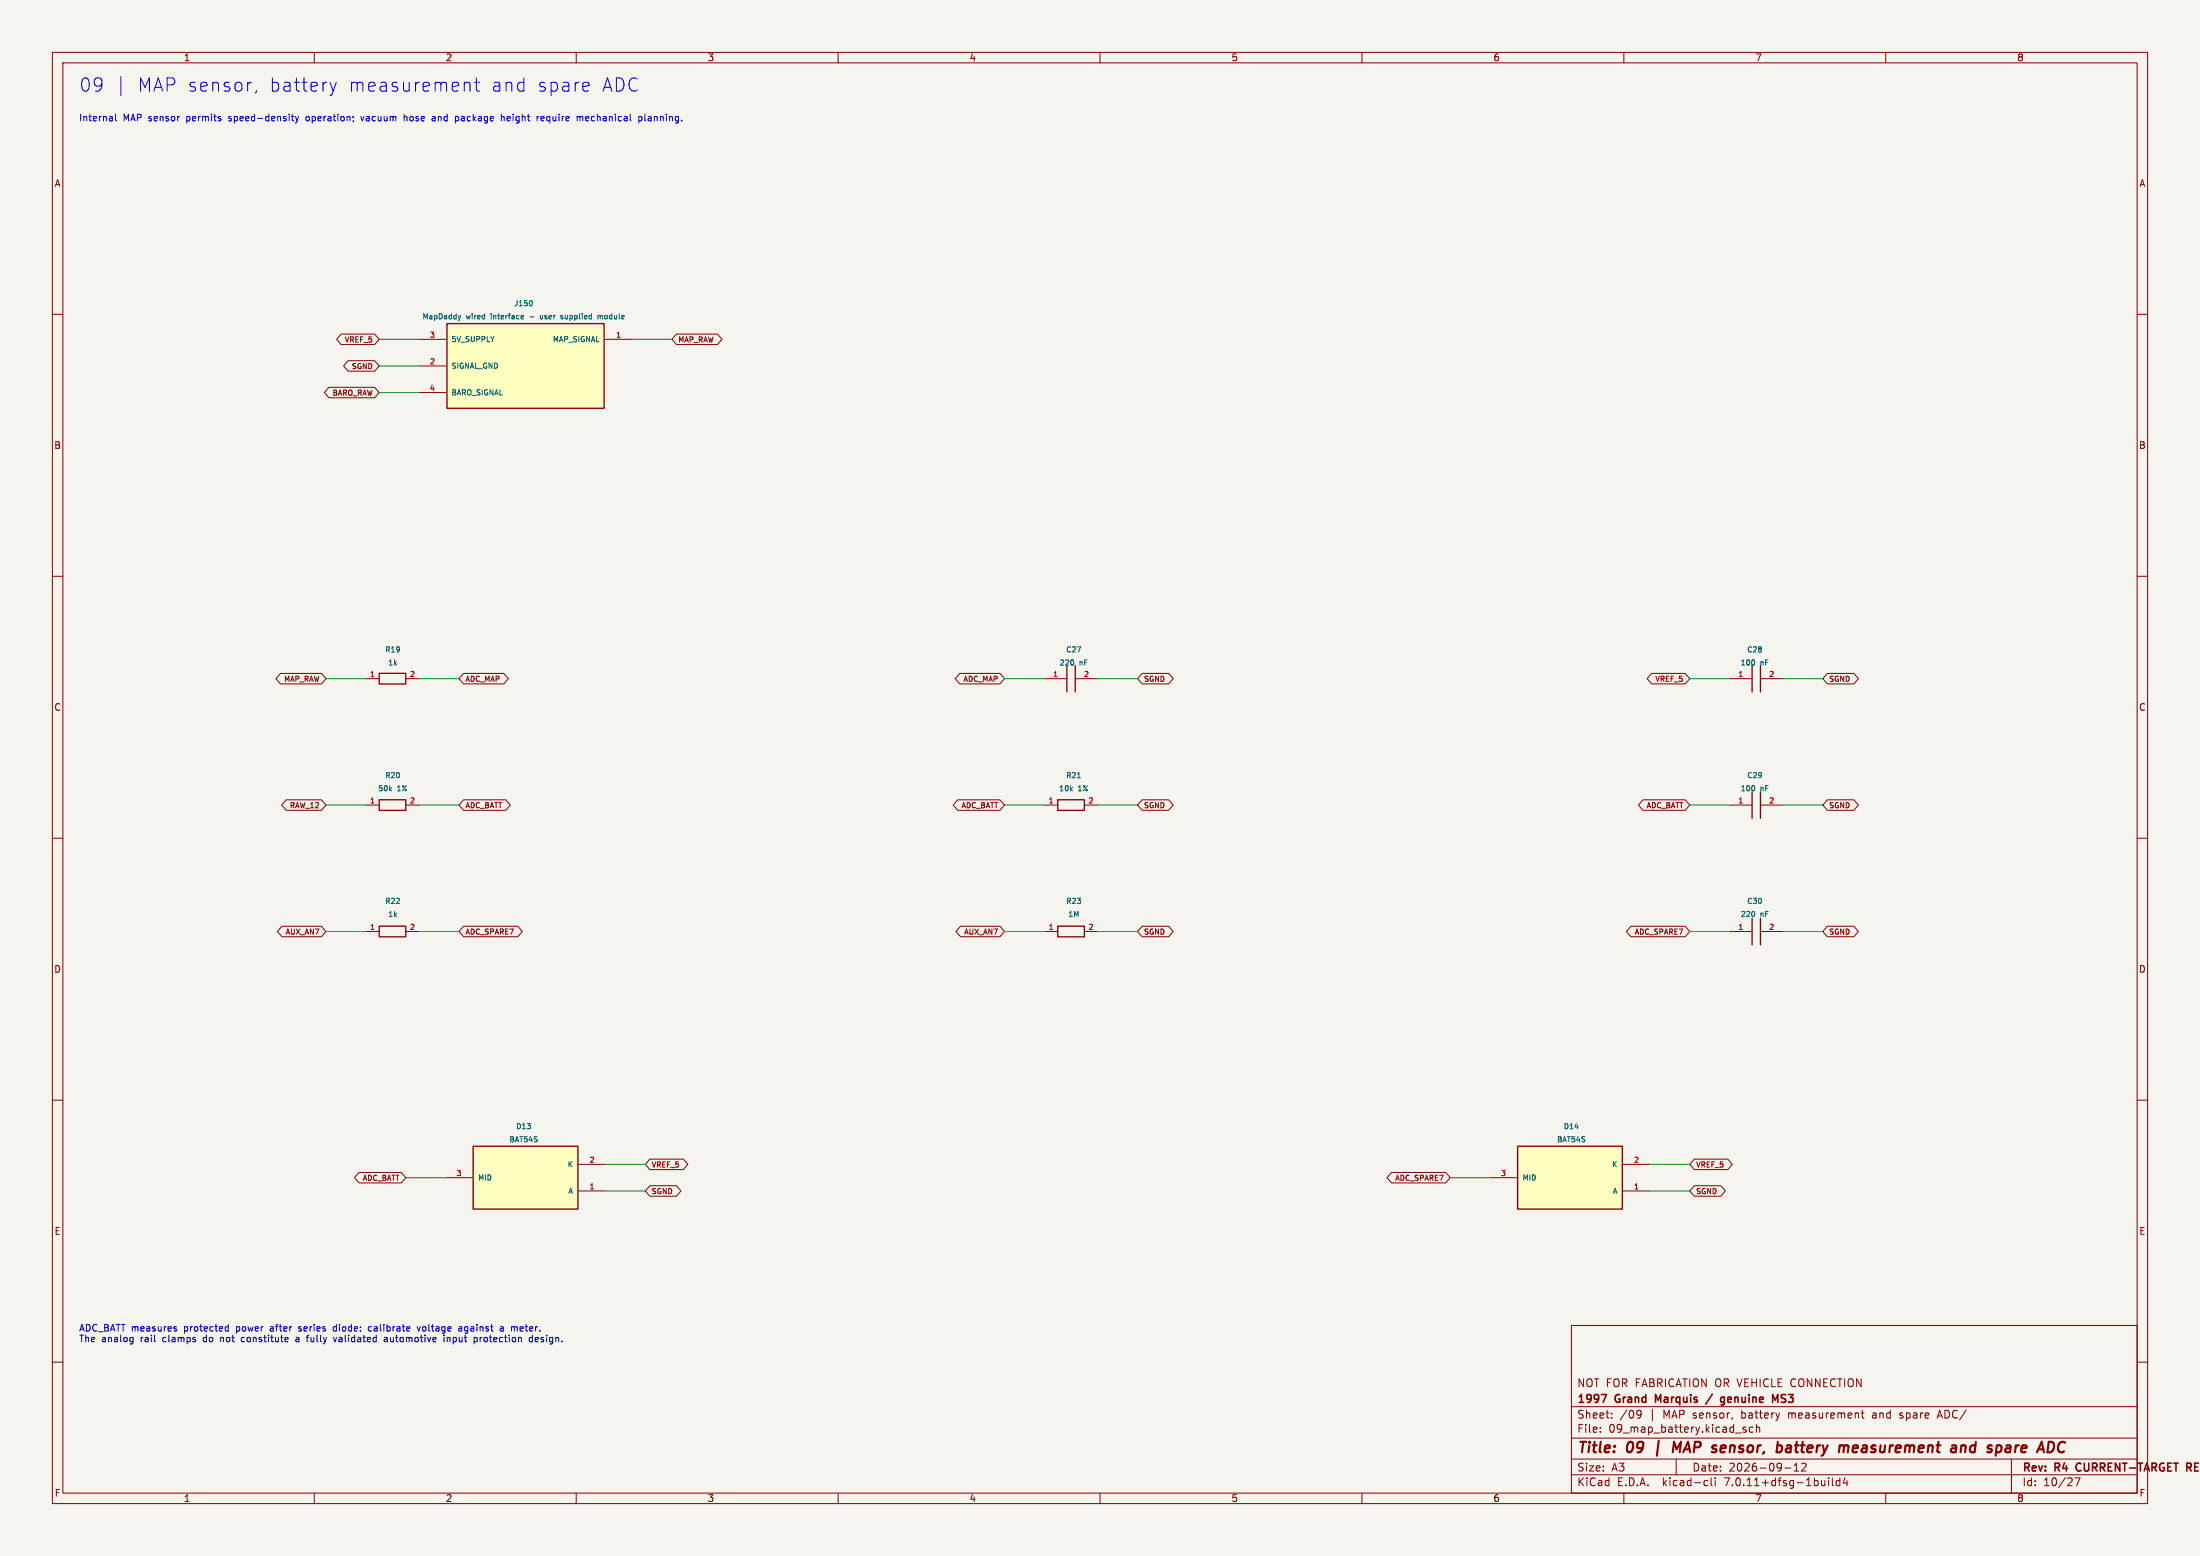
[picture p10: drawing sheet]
(kicad_sch (version 20230121) (generator eeschema) (paper "A3")
(title_block (title "09 | MAP sensor, battery measurement and spare ADC") (date "2026-09-12") (rev "R4 CURRENT-TARGET REVIEW") (company "1997 Grand Marquis / genuine MS3") (comment 1 "NOT FOR FABRICATION OR VEHICLE CONNECTION"))
(lib_symbols
(symbol "GM97:BAT54S" (pin_names (offset 1.016)) (in_bom yes) (on_board yes)
(property "Reference" "D" (at 0 9 0) (effects (font (size 1.27 1.27))))
(property "Value" "BAT54S" (at 0 6 0) (effects (font (size 1.27 1.27))))
(property "Footprint" "Package_TO_SOT_SMD:SOT-23" (at 0 0 0) (effects (font (size 1.27 1.27)) hide))
(symbol "BAT54S_0_1" (rectangle (start -10 6) (end 10 -6) (stroke (width 0.254) (type default)) (fill (type background))))
(symbol "BAT54S_1_1" (pin passive line (at -15.24 0 0) (length 5.08) (name "MID" (effects (font (size 1.0 1.0)))) (number "3" (effects (font (size 1.0 1.0)))))
(pin passive line (at 15.24 2.54 180) (length 5.08) (name "K" (effects (font (size 1.0 1.0)))) (number "2" (effects (font (size 1.0 1.0)))))
(pin passive line (at 15.24 -2.54 180) (length 5.08) (name "A" (effects (font (size 1.0 1.0)))) (number "1" (effects (font (size 1.0 1.0)))))))
(symbol "GM97:C" (pin_names (offset 1.016)) (in_bom yes) (on_board yes)
(property "Reference" "C" (at 0 9 0) (effects (font (size 1.27 1.27))))
(property "Value" "C" (at 0 6 0) (effects (font (size 1.27 1.27))))
(property "Footprint" "Capacitor_SMD:C_0805_2012Metric" (at 0 0 0) (effects (font (size 1.27 1.27)) hide))
(symbol "C_0_1" (polyline (pts (xy -0.8 -2.54)(xy -0.8 2.54)) (stroke (width 0.254) (type default)) (fill (type none)))(polyline (pts (xy 0.8 -2.54)(xy 0.8 2.54)) (stroke (width 0.254) (type default)) (fill (type none))))
(symbol "C_1_1" (pin passive line (at -5.08 0 0) (length 4.28) (name "~" (effects (font (size 1.0 1.0)))) (number "1" (effects (font (size 1.0 1.0)))))
(pin passive line (at 5.08 0 180) (length 4.28) (name "~" (effects (font (size 1.0 1.0)))) (number "2" (effects (font (size 1.0 1.0)))))))
(symbol "GM97:MAPDADDY_HARNESS_4" (pin_names (offset 1.016)) (in_bom yes) (on_board yes)
(property "Reference" "U" (at 0 11.08 0) (effects (font (size 1.27 1.27))))
(property "Value" "MAPDADDY_HARNESS_4" (at 0 8.08 0) (effects (font (size 1.27 1.27))))
(property "Footprint" "" (at 0 0 0) (effects (font (size 1.27 1.27)) hide))
(symbol "MAPDADDY_HARNESS_4_0_1" (rectangle (start -15 8.08) (end 15 -8.08) (stroke (width 0.254) (type default)) (fill (type background))))
(symbol "MAPDADDY_HARNESS_4_1_1" (pin power_in line (at -20.32 5.08 0) (length 5.08) (name "5V_SUPPLY" (effects (font (size 1.0 1.0)))) (number "3" (effects (font (size 1.0 1.0)))))
(pin power_in line (at -20.32 0 0) (length 5.08) (name "SIGNAL_GND" (effects (font (size 1.0 1.0)))) (number "2" (effects (font (size 1.0 1.0)))))
(pin passive line (at -20.32 -5.08 0) (length 5.08) (name "BARO_SIGNAL" (effects (font (size 1.0 1.0)))) (number "4" (effects (font (size 1.0 1.0)))))
(pin output line (at 20.32 5.08 180) (length 5.08) (name "MAP_SIGNAL" (effects (font (size 1.0 1.0)))) (number "1" (effects (font (size 1.0 1.0)))))))
(symbol "GM97:R" (pin_names (offset 1.016)) (in_bom yes) (on_board yes)
(property "Reference" "R" (at 0 9 0) (effects (font (size 1.27 1.27))))
(property "Value" "R" (at 0 6 0) (effects (font (size 1.27 1.27))))
(property "Footprint" "Resistor_SMD:R_0805_2012Metric" (at 0 0 0) (effects (font (size 1.27 1.27)) hide))
(symbol "R_0_1" (rectangle (start -2.54 1.016) (end 2.54 -1.016) (stroke (width 0.254) (type default)) (fill (type none))))
(symbol "R_1_1" (pin passive line (at -5.08 0 0) (length 2.54) (name "~" (effects (font (size 1.0 1.0)))) (number "1" (effects (font (size 1.0 1.0)))))
(pin passive line (at 5.08 0 180) (length 2.54) (name "~" (effects (font (size 1.0 1.0)))) (number "2" (effects (font (size 1.0 1.0))))))))
(text "09 | MAP sensor, battery measurement and spare ADC" (at 15 15 0) (effects (font (size 2.54 2.54)) (justify left top)))
(text "Internal MAP sensor permits speed-density operation; vacuum hose and package height require mechanical planning." (at 15 22 0) (effects (font (size 1.27 1.27)) (justify left top)))
(symbol (lib_id "GM97:MAPDADDY_HARNESS_4") (at 100.33 69.85 0) (unit 1) (dnp no) (in_bom yes) (on_board yes)
(property "Reference" "J150" (at 100 57.92 0) (effects (font (size 1.0 1.0))))
(property "Value" "MapDaddy wired interface - user supplied module" (at 100 60.42 0) (effects (font (size 1.0 1.0))))
(property "Footprint" "GM97_Layout:MapDaddy_Harness_4" (at 100 70 0) (effects (font (size 1.0 1.0)) hide))
(property "Population" "FIT - REVIEW" (at 100 70 0) (effects (font (size 1.0 1.0)) hide))
(property "Purpose" "Custom adapter pin numbering, NOT sensor native pinout. MAP plus baro to JS5; module geometry/calibration HOLD." (at 100 70 0) (effects (font (size 1.0 1.0)) hide)))
(wire (pts (xy 80.01 64.77) (xy 72.39 64.77)) (stroke (width 0) (type default)))
(global_label "VREF_5" (shape bidirectional) (at 72.39 64.77 180) (effects (font (size 1 1)) (justify right)))
(wire (pts (xy 80.01 69.85) (xy 72.39 69.85)) (stroke (width 0) (type default)))
(global_label "SGND" (shape bidirectional) (at 72.39 69.85 180) (effects (font (size 1 1)) (justify right)))
(wire (pts (xy 80.01 74.93) (xy 72.39 74.93)) (stroke (width 0) (type default)))
(global_label "BARO_RAW" (shape bidirectional) (at 72.39 74.93 180) (effects (font (size 1 1)) (justify right)))
(wire (pts (xy 120.65 64.77) (xy 128.27 64.77)) (stroke (width 0) (type default)))
(global_label "MAP_RAW" (shape bidirectional) (at 128.27 64.77 0) (effects (font (size 1 1)) (justify left)))
(symbol (lib_id "GM97:R") (at 74.93 129.54 0) (unit 1) (dnp no) (in_bom yes) (on_board yes)
(property "Reference" "R19" (at 75 124 0) (effects (font (size 1.0 1.0))))
(property "Value" "1k" (at 75 126.5 0) (effects (font (size 1.0 1.0))))
(property "Footprint" "GM97_Layout:R_0805_2012Metric" (at 75 130 0) (effects (font (size 1.0 1.0)) hide))
(property "Population" "FIT - REVIEW" (at 75 130 0) (effects (font (size 1.0 1.0)) hide))
(property "Purpose" "" (at 75 130 0) (effects (font (size 1.0 1.0)) hide)))
(wire (pts (xy 69.85 129.54) (xy 62.23 129.54)) (stroke (width 0) (type default)))
(global_label "MAP_RAW" (shape bidirectional) (at 62.23 129.54 180) (effects (font (size 1 1)) (justify right)))
(wire (pts (xy 80.01 129.54) (xy 87.63 129.54)) (stroke (width 0) (type default)))
(global_label "ADC_MAP" (shape bidirectional) (at 87.63 129.54 0) (effects (font (size 1 1)) (justify left)))
(symbol (lib_id "GM97:C") (at 204.47 129.54 0) (unit 1) (dnp no) (in_bom yes) (on_board yes)
(property "Reference" "C27" (at 205 124 0) (effects (font (size 1.0 1.0))))
(property "Value" "220 nF" (at 205 126.5 0) (effects (font (size 1.0 1.0))))
(property "Footprint" "GM97_Layout:C_0805_2012Metric" (at 205 130 0) (effects (font (size 1.0 1.0)) hide))
(property "Population" "FIT - REVIEW" (at 205 130 0) (effects (font (size 1.0 1.0)) hide))
(property "Purpose" "" (at 205 130 0) (effects (font (size 1.0 1.0)) hide)))
(wire (pts (xy 199.39 129.54) (xy 191.77 129.54)) (stroke (width 0) (type default)))
(global_label "ADC_MAP" (shape bidirectional) (at 191.77 129.54 180) (effects (font (size 1 1)) (justify right)))
(wire (pts (xy 209.55 129.54) (xy 217.17 129.54)) (stroke (width 0) (type default)))
(global_label "SGND" (shape bidirectional) (at 217.17 129.54 0) (effects (font (size 1 1)) (justify left)))
(symbol (lib_id "GM97:C") (at 335.28 129.54 0) (unit 1) (dnp no) (in_bom yes) (on_board yes)
(property "Reference" "C28" (at 335 124 0) (effects (font (size 1.0 1.0))))
(property "Value" "100 nF" (at 335 126.5 0) (effects (font (size 1.0 1.0))))
(property "Footprint" "GM97_Layout:C_0805_2012Metric" (at 335 130 0) (effects (font (size 1.0 1.0)) hide))
(property "Population" "FIT - REVIEW" (at 335 130 0) (effects (font (size 1.0 1.0)) hide))
(property "Purpose" "" (at 335 130 0) (effects (font (size 1.0 1.0)) hide)))
(wire (pts (xy 330.2 129.54) (xy 322.58 129.54)) (stroke (width 0) (type default)))
(global_label "VREF_5" (shape bidirectional) (at 322.58 129.54 180) (effects (font (size 1 1)) (justify right)))
(wire (pts (xy 340.36 129.54) (xy 347.98 129.54)) (stroke (width 0) (type default)))
(global_label "SGND" (shape bidirectional) (at 347.98 129.54 0) (effects (font (size 1 1)) (justify left)))
(symbol (lib_id "GM97:R") (at 74.93 153.67 0) (unit 1) (dnp no) (in_bom yes) (on_board yes)
(property "Reference" "R20" (at 75 148 0) (effects (font (size 1.0 1.0))))
(property "Value" "50k 1%" (at 75 150.5 0) (effects (font (size 1.0 1.0))))
(property "Footprint" "GM97_Layout:R_0805_2012Metric" (at 75 154 0) (effects (font (size 1.0 1.0)) hide))
(property "Population" "FIT - REVIEW" (at 75 154 0) (effects (font (size 1.0 1.0)) hide))
(property "Purpose" "Battery scaling follows 50k/10k V3.0 divider" (at 75 154 0) (effects (font (size 1.0 1.0)) hide)))
(wire (pts (xy 69.85 153.67) (xy 62.23 153.67)) (stroke (width 0) (type default)))
(global_label "RAW_12" (shape bidirectional) (at 62.23 153.67 180) (effects (font (size 1 1)) (justify right)))
(wire (pts (xy 80.01 153.67) (xy 87.63 153.67)) (stroke (width 0) (type default)))
(global_label "ADC_BATT" (shape bidirectional) (at 87.63 153.67 0) (effects (font (size 1 1)) (justify left)))
(symbol (lib_id "GM97:R") (at 204.47 153.67 0) (unit 1) (dnp no) (in_bom yes) (on_board yes)
(property "Reference" "R21" (at 205 148 0) (effects (font (size 1.0 1.0))))
(property "Value" "10k 1%" (at 205 150.5 0) (effects (font (size 1.0 1.0))))
(property "Footprint" "GM97_Layout:R_0805_2012Metric" (at 205 154 0) (effects (font (size 1.0 1.0)) hide))
(property "Population" "FIT - REVIEW" (at 205 154 0) (effects (font (size 1.0 1.0)) hide))
(property "Purpose" "" (at 205 154 0) (effects (font (size 1.0 1.0)) hide)))
(wire (pts (xy 199.39 153.67) (xy 191.77 153.67)) (stroke (width 0) (type default)))
(global_label "ADC_BATT" (shape bidirectional) (at 191.77 153.67 180) (effects (font (size 1 1)) (justify right)))
(wire (pts (xy 209.55 153.67) (xy 217.17 153.67)) (stroke (width 0) (type default)))
(global_label "SGND" (shape bidirectional) (at 217.17 153.67 0) (effects (font (size 1 1)) (justify left)))
(symbol (lib_id "GM97:C") (at 335.28 153.67 0) (unit 1) (dnp no) (in_bom yes) (on_board yes)
(property "Reference" "C29" (at 335 148 0) (effects (font (size 1.0 1.0))))
(property "Value" "100 nF" (at 335 150.5 0) (effects (font (size 1.0 1.0))))
(property "Footprint" "GM97_Layout:C_0805_2012Metric" (at 335 154 0) (effects (font (size 1.0 1.0)) hide))
(property "Population" "FIT - REVIEW" (at 335 154 0) (effects (font (size 1.0 1.0)) hide))
(property "Purpose" "" (at 335 154 0) (effects (font (size 1.0 1.0)) hide)))
(wire (pts (xy 330.2 153.67) (xy 322.58 153.67)) (stroke (width 0) (type default)))
(global_label "ADC_BATT" (shape bidirectional) (at 322.58 153.67 180) (effects (font (size 1 1)) (justify right)))
(wire (pts (xy 340.36 153.67) (xy 347.98 153.67)) (stroke (width 0) (type default)))
(global_label "SGND" (shape bidirectional) (at 347.98 153.67 0) (effects (font (size 1 1)) (justify left)))
(symbol (lib_id "GM97:R") (at 74.93 177.8 0) (unit 1) (dnp no) (in_bom yes) (on_board yes)
(property "Reference" "R22" (at 75 172 0) (effects (font (size 1.0 1.0))))
(property "Value" "1k" (at 75 174.5 0) (effects (font (size 1.0 1.0))))
(property "Footprint" "GM97_Layout:R_0805_2012Metric" (at 75 178 0) (effects (font (size 1.0 1.0)) hide))
(property "Population" "FIT - REVIEW" (at 75 178 0) (effects (font (size 1.0 1.0)) hide))
(property "Purpose" "" (at 75 178 0) (effects (font (size 1.0 1.0)) hide)))
(wire (pts (xy 69.85 177.8) (xy 62.23 177.8)) (stroke (width 0) (type default)))
(global_label "AUX_AN7" (shape bidirectional) (at 62.23 177.8 180) (effects (font (size 1 1)) (justify right)))
(wire (pts (xy 80.01 177.8) (xy 87.63 177.8)) (stroke (width 0) (type default)))
(global_label "ADC_SPARE7" (shape bidirectional) (at 87.63 177.8 0) (effects (font (size 1 1)) (justify left)))
(symbol (lib_id "GM97:R") (at 204.47 177.8 0) (unit 1) (dnp no) (in_bom yes) (on_board yes)
(property "Reference" "R23" (at 205 172 0) (effects (font (size 1.0 1.0))))
(property "Value" "1M" (at 205 174.5 0) (effects (font (size 1.0 1.0))))
(property "Footprint" "GM97_Layout:R_0805_2012Metric" (at 205 178 0) (effects (font (size 1.0 1.0)) hide))
(property "Population" "FIT - REVIEW" (at 205 178 0) (effects (font (size 1.0 1.0)) hide))
(property "Purpose" "" (at 205 178 0) (effects (font (size 1.0 1.0)) hide)))
(wire (pts (xy 199.39 177.8) (xy 191.77 177.8)) (stroke (width 0) (type default)))
(global_label "AUX_AN7" (shape bidirectional) (at 191.77 177.8 180) (effects (font (size 1 1)) (justify right)))
(wire (pts (xy 209.55 177.8) (xy 217.17 177.8)) (stroke (width 0) (type default)))
(global_label "SGND" (shape bidirectional) (at 217.17 177.8 0) (effects (font (size 1 1)) (justify left)))
(symbol (lib_id "GM97:C") (at 335.28 177.8 0) (unit 1) (dnp no) (in_bom yes) (on_board yes)
(property "Reference" "C30" (at 335 172 0) (effects (font (size 1.0 1.0))))
(property "Value" "220 nF" (at 335 174.5 0) (effects (font (size 1.0 1.0))))
(property "Footprint" "GM97_Layout:C_0805_2012Metric" (at 335 178 0) (effects (font (size 1.0 1.0)) hide))
(property "Population" "FIT - REVIEW" (at 335 178 0) (effects (font (size 1.0 1.0)) hide))
(property "Purpose" "" (at 335 178 0) (effects (font (size 1.0 1.0)) hide)))
(wire (pts (xy 330.2 177.8) (xy 322.58 177.8)) (stroke (width 0) (type default)))
(global_label "ADC_SPARE7" (shape bidirectional) (at 322.58 177.8 180) (effects (font (size 1 1)) (justify right)))
(wire (pts (xy 340.36 177.8) (xy 347.98 177.8)) (stroke (width 0) (type default)))
(global_label "SGND" (shape bidirectional) (at 347.98 177.8 0) (effects (font (size 1 1)) (justify left)))
(symbol (lib_id "GM97:BAT54S") (at 100.33 224.79 0) (unit 1) (dnp no) (in_bom yes) (on_board yes)
(property "Reference" "D13" (at 100 215 0) (effects (font (size 1.0 1.0))))
(property "Value" "BAT54S" (at 100 217.5 0) (effects (font (size 1.0 1.0))))
(property "Footprint" "GM97_Layout:SOT-23" (at 100 225 0) (effects (font (size 1.0 1.0)) hide))
(property "Population" "FIT - REVIEW" (at 100 225 0) (effects (font (size 1.0 1.0)) hide))
(property "Purpose" "" (at 100 225 0) (effects (font (size 1.0 1.0)) hide)))
(wire (pts (xy 85.09 224.79) (xy 77.47 224.79)) (stroke (width 0) (type default)))
(global_label "ADC_BATT" (shape bidirectional) (at 77.47 224.79 180) (effects (font (size 1 1)) (justify right)))
(wire (pts (xy 115.57 222.25) (xy 123.19 222.25)) (stroke (width 0) (type default)))
(global_label "VREF_5" (shape bidirectional) (at 123.19 222.25 0) (effects (font (size 1 1)) (justify left)))
(wire (pts (xy 115.57 227.33) (xy 123.19 227.33)) (stroke (width 0) (type default)))
(global_label "SGND" (shape bidirectional) (at 123.19 227.33 0) (effects (font (size 1 1)) (justify left)))
(symbol (lib_id "GM97:BAT54S") (at 299.72 224.79 0) (unit 1) (dnp no) (in_bom yes) (on_board yes)
(property "Reference" "D14" (at 300 215 0) (effects (font (size 1.0 1.0))))
(property "Value" "BAT54S" (at 300 217.5 0) (effects (font (size 1.0 1.0))))
(property "Footprint" "GM97_Layout:SOT-23" (at 300 225 0) (effects (font (size 1.0 1.0)) hide))
(property "Population" "FIT - REVIEW" (at 300 225 0) (effects (font (size 1.0 1.0)) hide))
(property "Purpose" "" (at 300 225 0) (effects (font (size 1.0 1.0)) hide)))
(wire (pts (xy 284.48 224.79) (xy 276.86 224.79)) (stroke (width 0) (type default)))
(global_label "ADC_SPARE7" (shape bidirectional) (at 276.86 224.79 180) (effects (font (size 1 1)) (justify right)))
(wire (pts (xy 314.96 222.25) (xy 322.58 222.25)) (stroke (width 0) (type default)))
(global_label "VREF_5" (shape bidirectional) (at 322.58 222.25 0) (effects (font (size 1 1)) (justify left)))
(wire (pts (xy 314.96 227.33) (xy 322.58 227.33)) (stroke (width 0) (type default)))
(global_label "SGND" (shape bidirectional) (at 322.58 227.33 0) (effects (font (size 1 1)) (justify left)))
(text "ADC_BATT measures protected power after series diode: calibrate voltage against a meter.\nThe analog rail clamps do not constitute a fully validated automotive input protection design." (at 15 253 0) (effects (font (size 1.27 1.27)) (justify left top))))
